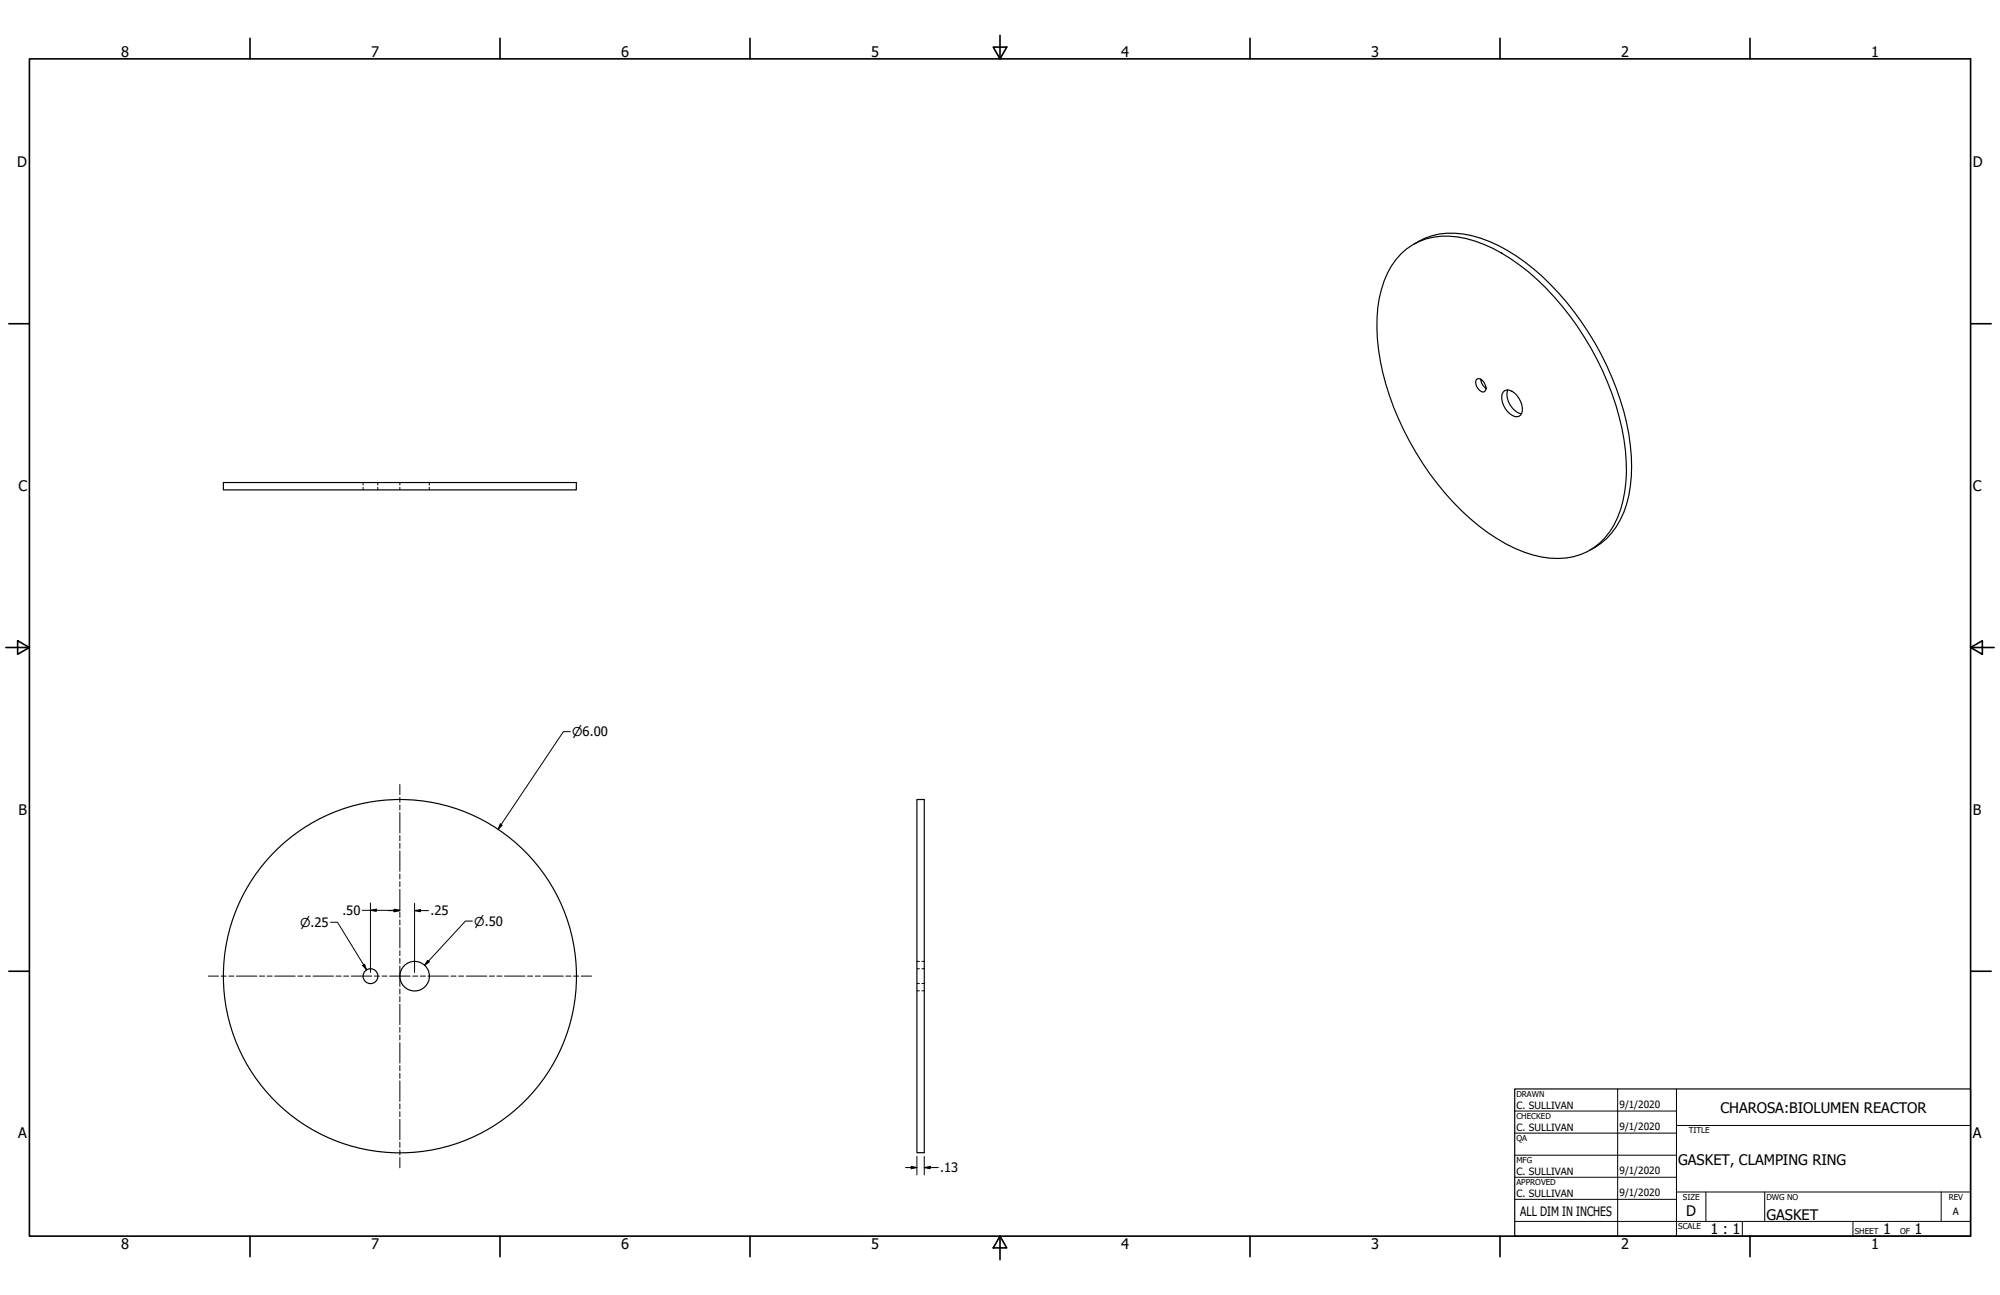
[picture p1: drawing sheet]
<svg xmlns="http://www.w3.org/2000/svg" width="864mm" height="559mm" viewBox="0 0 864 559" stroke-linecap="round" stroke-linejoin="round" font-family="sans-serif">
<!-- layer: Visible (ANSI) -->
<g fill="none" stroke="#000" stroke-width=".51">
<path d="M604.9 109.6a27.7 27.7 0 0 1 24.4-7.4 63.7 63.7 0 0 1 30.7 15.1 123.8 123.8 0 0 1 41.9 77.1 56 56 0 0 1-5 32.2 27.1 27.1 0 0 1-27.7 14.3 60.2 60.2 0 0 1-30.5-13.8 124.3 124.3 0 0 1-43.5-76.3 57.6 57.6 0 0 1 3.9-32.9l1.7-3.1zM610.3 105.5a30.4 30.4 0 0 1 25.1-3.8 78.2 78.2 0 0 1 37.6 24.8 123.7 123.7 0 0 1 31 65.6 56.8 56.8 0 0 1-4.4 32.2 28.2 28.2 0 0 1-13.1 13.1M639.4 163.6l-1.4-.2a3.3 3.3 0 0 0 .7 4.9l1.5 .9a1.78 1.78 0 0 0 1.6-1.2 1.78 1.78 0 0 0-.5-1.9l-.5-1-1.4-1.5a4.8 4.8 0 0 0 2.3 4M649.2 169a4.1 4.1 0 0 1 5.8 1.6 7.7 7.7 0 0 1 1.6 8.5 3.3 3.3 0 0 1-4.8-.7 9 9 0 0 1-3.1-8.6zM651.1 168.3a8.6 8.6 0 0 0 5.9 10.3M96.5 208.2h152.4v3.2h-152.4zM395.9 345h3.2v152.4h-3.2z"/>
<circle cx="160" cy="421.2" r="3.2"/>
<circle cx="172.7" cy="421.2" r="76.2"/>
<circle cx="179" cy="421.2" r="6.4"/>
</g>
<!-- layer: Hidden (ANSI) -->
<g fill="none" stroke="#000" stroke-width=".43">
<path d="M156.8 208.2v1.1M156.8 210.3v1.1M163.1 208.2v1.1M163.1 210.3v1.1M172.7 208.2v1.1M172.7 210.3v1.1M185.4 208.2v1.1M185.4 210.3v1.1M395.9 418h1.1M395.9 414.8h1.1M398.1 418h1M398.1 414.8h1"/>
<path d="M395.9 424.4h1.1M395.9 427.5h1.1M398.1 424.4h1M398.1 427.5h1"/>
</g>
<!-- layer: Title (ANSI) -->
<g fill="none" stroke="#000" stroke-width=".43">
<path d="M654 479.4h69.9M698.5 469.9v63.5M723.9 469.9v63.5M654 488.9h69.9M654 498.5h69.9M723.9 485.6h127M654 508h69.9M654 517.5h69.9M723.9 514.3h127M736.6 514.3v12.7M762 514.3v12.7M838.2 514.3v12.7"/>
<path d="M654 527h196.9M752.3 527v6.4M800.1 527v6.4"/>
</g>
<path d="M654 469.9h196.9v63.5h-196.9z" fill="none" stroke="#000" stroke-width=".51"/>
<!-- layer: Border (ANSI) -->
<g fill="none" stroke="#000" stroke-width=".7">
<path d="M107.9 16.5v8.9M215.9 16.5v8.9M323.8 16.5v8.9M431.8 15.2v10.2M539.8 16.5v8.9M647.7 16.5v8.9M755.6 16.5v8.9M12.7 25.4h838.2v508h-838.2zM428.9 20.3h5.8l-2.9 5.1zM3.8 139.7h8.9M850.9 139.7h8.9M2.5 279.4h10.2"/>
<path d="M7.6 276.5l5.1 2.9-5.1 2.9zM850.9 279.4l5.1-2.9v5.8zM850.9 279.4h10.2M3.8 419.1h8.9M850.9 419.1h8.9M107.9 533.4v8.9M215.9 533.4v8.9M323.8 533.4v8.9M431.8 533.4l2.9 5.1h-5.8zM431.8 533.4v10.2M539.8 533.4v8.9M647.7 533.4v8.9"/>
<path d="M755.6 533.4v8.9"/>
</g>
<!-- layer: Dimension (ANSI) -->
<g fill="none" stroke="#000" stroke-width=".43">
<path d="M246.3 315.7h-3l-28.2 42.2M216 355.5l.9 .6-1.8 1.8zM142.7 398h3l12.6 20.5M156.4 392.8h16.3M160 392.8l2.5-.5v1zM160 389.6v30M167.6 392.9h5.1M170.2 392.3l2.5 .5-2.5 .5zM170.2 392.5l2.5 .4-2.5 .5zM179 392.9l2.5-.4v.9zM179 392.9h6M179 389.8v29.8"/>
<path d="M204 397.4h-3l-17.7 19.2M156.6 416.6l.8-.5 .9 2.4zM184.7 414.4l.7 .6-2.1 1.6zM395.9 499v8M399.1 499v8M391 503.8h4.9M393.4 503.3l2.5 .5-2.5 .5zM399.1 503.8l2.5-.5v1zM399.1 503.8h6.1"/>
</g>
<g fill="#000">
<path d="M216 355.5l.9 .6-1.8 1.8z" fill-rule="evenodd"/>
<path d="M160 392.8l2.5-.5v1z" fill-rule="evenodd"/>
<path d="M170.2 392.3l2.5 .5-2.5 .5z" fill-rule="evenodd"/>
<path d="M170.2 392.5l2.5 .4-2.5 .5z" fill-rule="evenodd"/>
<path d="M179 392.9l2.5-.4v.9z" fill-rule="evenodd"/>
<path d="M156.6 416.6l.8-.5 .9 2.4z" fill-rule="evenodd"/>
<path d="M184.7 414.4l.7 .6-2.1 1.6z" fill-rule="evenodd"/>
<path d="M393.4 503.3l2.5 .5-2.5 .5z" fill-rule="evenodd"/>
<path d="M399.1 503.8l2.5-.5v1z" fill-rule="evenodd"/>
</g>
<!-- layer: Work Plane (ANSI) -->
<g fill="none" stroke="#000" stroke-width=".43">
<path d="M172.7 338.5v4.4M172.7 344v2.2M172.7 347.3v2.2M172.7 350.6v8.9M172.7 360.6v2.2M172.7 363.9v2.2M172.7 367.2v8.8M172.7 377.1v2.2M172.7 380.4v2.2M172.7 383.7v8.9M172.7 393.6v2.3M172.7 396.9v2.3"/>
<path d="M172.7 400.2v8.9M172.7 410.2v2.2M172.7 413.5v2.2M172.7 416.8v8.8M90 421.2h4.4M95.5 421.2h2.2M98.8 421.2h2.2M102.1 421.2h8.8M112 421.2h2.2M115.3 421.2h2.2M118.6 421.2h8.8M128.6 421.2h2.1"/>
<path d="M131.9 421.2h2.1M135.2 421.2h8.8M145.1 421.2h2.2M148.4 421.2h2.2M151.7 421.2h8.8M161.7 421.2h2.1M165 421.2h2.1M168.3 421.2h8.8M172.7 426.7v2.2M172.7 430v2.2M172.7 433.3v8.9M178.2 421.2h2.2"/>
<path d="M181.5 421.2h2.2M184.8 421.2h8.8M194.8 421.2h2.1M198.1 421.2h2.1M201.4 421.2h8.8M211.3 421.2h2.2M214.6 421.2h2.2M217.9 421.2h8.8M227.8 421.2h2.2M231.1 421.2h2.2M234.4 421.2h8.9M244.3 421.2h2.3"/>
<path d="M247.6 421.2h2.3M251 421.2h4.4M172.7 443.3v2.2M172.7 446.6v2.2M172.7 449.9v8.8M172.7 459.8v2.2M172.7 463.1v2.2M172.7 466.4v8.8M172.7 476.3v2.2M172.7 479.7v2.1M172.7 483v8.8M172.7 492.9v2.2"/>
<path d="M172.7 496.2v2.2M172.7 499.5v4.4"/>
</g>
<g font-size="6.3">
<text x="52.3" y="24.4">8</text>
<text x="160.2" y="24.4">7</text>
<text x="268.2" y="24.4">6</text>
<text x="376.1" y="24.4">5</text>
<text x="484.1" y="24.4">4</text>
<text x="592" y="24.4">3</text>
<text x="700" y="24.4">2</text>
<text x="807.9" y="24.4">1</text>
<text x="7.4" y="72.1">D</text>
<text x="851.9" y="72.1">D</text>
<text x="7.9" y="211.9">C</text>
<text x="851.9" y="211.9">C</text>
<text x="8" y="351.5">B</text>
<text x="851.9" y="351.5">B</text>
<text x="742.9" y="480.1">CHAROSA:BIOLUMEN REACTOR</text>
<text x="7.9" y="491.2">A</text>
<text x="851.9" y="491.2">A</text>
<text x="724.7" y="502.9">GASKET, CLAMPING RING</text>
<text x="728.1" y="524.9">D</text>
<text x="762.8" y="526.2">GASKET</text>
<text x="738.6" y="532.6">1 : 1</text>
<text x="813.1" y="532.6">1</text>
<text x="826.7" y="532.6">1</text>
<text x="52.3" y="539.1">8</text>
<text x="160.2" y="539">7</text>
<text x="268.2" y="539.1">6</text>
<text x="376.1" y="539">5</text>
<text x="484.1" y="539">4</text>
<text x="592" y="539.1">3</text>
<text x="700" y="539.1">2</text>
<text x="807.9" y="539">1</text>
</g>
<g font-size="5.6">
<text x="147.8" y="394.8">.50</text>
<text x="185.9" y="395">.25</text>
<text x="406" y="505.8">.13</text>
<text x="656.5" y="524.8">ALL DIM IN INCHES</text>
</g>
<g font-size="5.3">
<text x="247.1" y="317.7">⌀6.00</text>
<text x="129.6" y="399.9">⌀.25</text>
<text x="204.8" y="399.4">⌀.50</text>
</g>
<g font-size="4.3">
<text x="654.8" y="478.6">C. SULLIVAN</text>
<text x="699.3" y="478">9/1/2020</text>
<text x="654.8" y="488.1">C. SULLIVAN</text>
<text x="699.3" y="487.5">9/1/2020</text>
<text x="654.8" y="507.2">C. SULLIVAN</text>
<text x="699.3" y="506.5">9/1/2020</text>
<text x="654.8" y="516.7">C. SULLIVAN</text>
<text x="699.3" y="516.1">9/1/2020</text>
<text x="843.2" y="524.2">A</text>
</g>
<g font-size="3.5">
<text x="654.8" y="473.2">DRAWN</text>
<text x="654.8" y="482.8">CHECKED</text>
<text x="729.2" y="488.9">TITLE</text>
<text x="654.8" y="492.3">QA</text>
<text x="654.8" y="501.8">MFG</text>
<text x="654.8" y="511.4">APPROVED</text>
<text x="726.7" y="517.7">SIZE</text>
<text x="762.8" y="517.7">DWG NO</text>
<text x="841.4" y="517.7">REV</text>
<text x="724.7" y="530.4">SCALE</text>
<text x="800.9" y="532.6">SHEET</text>
<text x="820.4" y="532.6">OF</text>
</g>
</svg>
